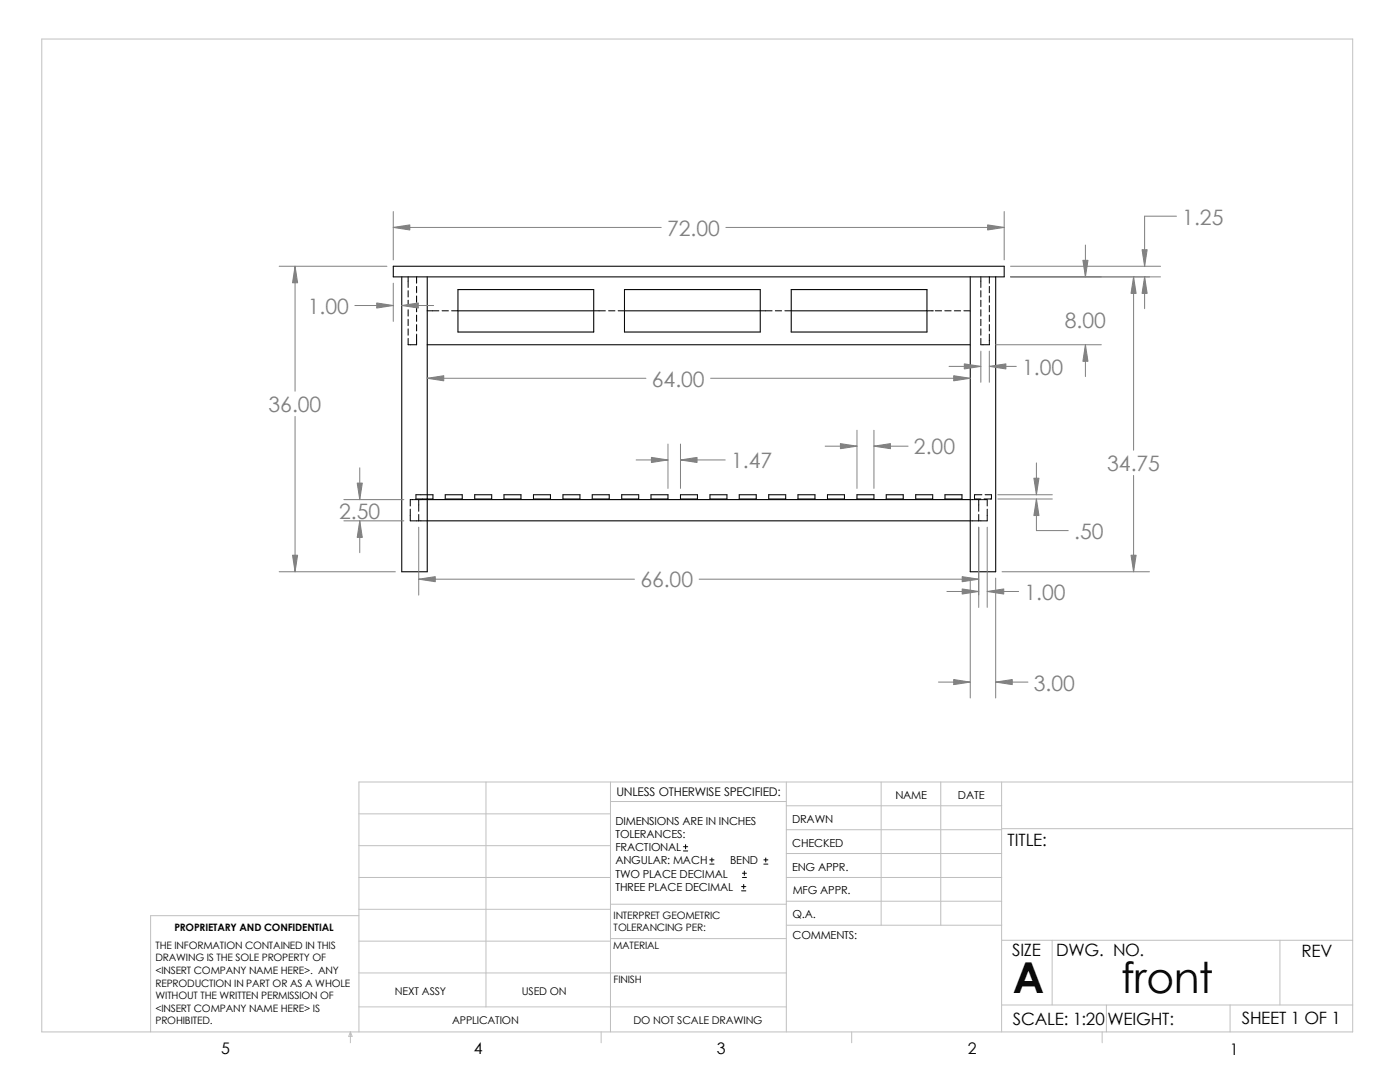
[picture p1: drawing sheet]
<svg xmlns="http://www.w3.org/2000/svg" width="279mm" height="216mm" viewBox="0 0 279 216" stroke-linecap="round" stroke-linejoin="round" font-family="sans-serif">
<g fill="none" stroke="#c0c0c0" stroke-width=".2">
<path d="M8.3 7.8h261.7v198.1h-261.7zM97 156v44.9M121.8 156v49.9M121.8 159.9h35.1M156.9 156v49.9M175.9 156v28.6M187.7 156v28.6M199.9 156v49.9M270 156h-198.4v49.9M71.6 175.1h50.2M71.6 168.7h50.2M71.6 162.4h50.2"/>
<path d="M156.9 170.3h43M156.9 165.6h43M156.9 160.8h43M156.9 175.1h43M156.9 179.8h43M199.9 165.4h70.1M71.6 194.1h85.3M71.6 187.8h50.2M71.6 181.4h50.2M71.6 182.7h-41.5v23.2M121.8 187.3h35.1M121.8 180.4h35.1"/>
<path d="M156.9 184.6h43M199.9 187.6h70.1M210 187.6v12.9M255.4 187.6v12.9M69.9 205.9v2.2M69.9 205.9l.4 .9h-.7zM71.6 200.9h85.3M120 205.9v2.2M170 205.9v2.2M199.9 200.5h70.1M220 205.9v2.2M220.8 200.5v5.4"/>
<path d="M245.5 200.5v5.4"/>
</g>
<g fill="none" stroke="#000" stroke-width=".2">
<path d="M81.4 55.2v2.2M81.4 58v1.3M81.4 59.9v1.3M83.1 55.2v1.3M83.1 57.1v1.3M83.1 59.1v1.2M195.7 55.2v2.2M195.7 58v1.3M195.7 59.9v1.3M197.4 55.2v1.3M197.4 57.1v1.3M197.4 59.1v1.2"/>
<path d="M81.4 61.8v1.3M81.4 63.7v1.3M81.4 65.6v1.3M83.1 66.7v2.1h-1.7v-1.3M83.1 61v1.2M83.1 62.9v1.2M83.1 64.8v1.2M85.3 62h2.3M88.2 62h1.3M90.1 62h1.3M118.5 62h2.3M121.5 62h1.2"/>
<path d="M123.4 62h1.2M151.7 62h2.4M154.7 62h1.3M156.6 62h1.3M185 62h1.3M186.6 62h1.3M188.6 62h1.2M190.5 62h1.2M192.4 62h1.2M195.7 61.8v1.3M195.7 63.7v1.3M195.7 65.6v1.3"/>
<path d="M197.4 66.7v2.1h-1.7v-1.3M197.4 61v1.2M197.4 62.9v1.2M197.4 64.8v1.2M83.6 99.7v2.3M85.3 98.7h-2.3v.9h2.3M85.3 99.7h-3.4v1.3M193.6 99.7h3.4v1.3M195.3 99.7v2.3M196 98.7h-1.5v.9h1.2M196.6 98.7h1.3v.9h-1.5M81.9 101.6v2.3h3.4"/>
<path d="M83.6 102.7v1.2M195.3 102.7v1.2M197 101.6v2.3h-3.4M136.4 169.8h.8M136.4 169h.8M136.8 168.5v.9M141.6 172.4h.9M141.6 171.6h.9M142.1 171.2v.8M148 177.8h.8M148 176.9h.8M148.2 175.1h.8"/>
<path d="M148.2 174.2h.8M148.4 176.5v.8M148.5 173.8v.9M152.4 172.4h.8M152.4 171.6h.8M152.8 171.2v.8"/>
</g>
<g fill="none" stroke="#000" stroke-width=".21">
<path d="M78.5 53.1h121.9v2.1h-121.9zM80.2 55.2v58.9h5.1v-58.9M91.4 57.8h27.1v8.5h-27.1zM124.6 57.8h27.1v8.5h-27.1zM157.9 57.8h27.1v8.5h-27.1zM193.6 55.2v58.9h5.1v-58.9M85.3 68.8h108.3M91.4 62h27.1M124.6 62h27.1M157.9 62h27.1M85.3 98.7h1.1v.9h-1.1M85.3 99.7h108.3"/>
<path d="M88.9 98.7h3.3v.9h-3.3zM94.7 98.7h3.4v.9h-3.4zM100.6 98.7h3.4v.9h-3.4zM106.5 98.7h3.4v.9h-3.4zM112.4 98.7h3.3v.9h-3.3zM118.2 98.7h3.4v.9h-3.4zM124.1 98.7h3.4v.9h-3.4zM129.9 98.7h3.4v.9h-3.4zM135.8 98.7h3.4v.9h-3.4zM141.7 98.7h3.4v.9h-3.4zM147.5 98.7h3.4v.9h-3.4zM153.4 98.7h3.4v.9h-3.4z"/>
<path d="M159.3 98.7h3.3v.9h-3.3zM165.1 98.7h3.4v.9h-3.4zM171 98.7h3.4v.9h-3.4zM176.9 98.7h3.4v.9h-3.4zM182.8 98.7h3.3v.9h-3.3zM188.6 98.7h3.4v.9h-3.4zM85.3 103.9h108.3"/>
</g>
<g fill="none" stroke="#808080" stroke-width=".2">
<path d="M55.7 53.1h21.5M58.9 53.1v25M78.5 45.4h53.5M78.5 42.2v9.7M78.5 56.5v7.6M144.9 45.4h55.5M200.4 42.2v9.7M201.7 53.1h29.9M201.7 55.2h29.9M216.6 48.9v6.3M226.2 55.2v34.6M228.4 55.2v6.4"/>
<path d="M234.8 43.1h-6.4v10M70.8 61h7.7M80.2 61h6.3M85.3 75.5h43.6M141.8 75.5h51.8M189.4 73.1h6.3M195.7 70.1v6.2M197.4 73.1h5.4M197.4 70.1v6.2M198.7 68.8h21.1M216.6 68.8v6.3M58.9 83.1v31"/>
<path d="M68.6 99.7h12M71.8 93.3v6.4M127 91.8h6.3M133.3 88.6v8.9M135.8 91.8h8.9M135.8 88.6v8.9M164.7 89h6.3M171 85.9v11.6M174.4 89h6.8M174.4 85.9v11.6M199.1 99.6h10.9M199.1 98.7h10.9"/>
<path d="M206.8 92.4v6.3M206.8 99.6v6.3h6.4M226.2 94.9v19.2M55.7 114.1h23.2M68.6 103.9h12M71.8 103.9v6.4M83.6 115.6h43M83.6 105.2v13.5M139.5 115.6h55.8M189 118h6.3M193.6 115.4v23.9M195.3 105.2v16"/>
<path d="M197 105.2v16M197 118h6.3M198.7 115.4v23.9M200 114.1h29.4M187.3 136.1h6.3M198.7 136.1h6.4"/>
</g>
<g fill="#808080" stroke="#808080" stroke-width=".2">
<path d="M206.3 95.4h1l-.5 3.3z"/>
<path d="M206.8 99.6l.5 3.3h-1z"/>
<path d="M227.9 49.8h1l-.5 3.3z"/>
<path d="M228.4 55.2l.5 3.3h-1z"/>
<path d="M167.7 88.5l3.3 .5-3.3 .5z"/>
<path d="M174.4 89l3.3-.5v1z"/>
<path d="M192 117.5l3.3 .5-3.3 .5z"/>
<path d="M197 118l3.3-.5v1z"/>
<path d="M130 91.3l3.3 .5-3.3 .5z"/>
<path d="M135.8 91.8l3.3-.5v1z"/>
<path d="M192 115.1l3.3 .5-3.3 .5z"/>
<path d="M83.6 115.6l3.3-.5v1z"/>
<path d="M198.7 136.1l3.3-.5v1z"/>
<path d="M190.3 135.6l3.3 .5-3.3 .5z"/>
<path d="M190.3 75l3.3 .5-3.3 .5z"/>
<path d="M85.3 75.5l3.3-.5v1z"/>
<path d="M197.4 73.1l3.3-.5v1z"/>
<path d="M192.4 72.6l3.3 .5-3.3 .5z"/>
<path d="M197.1 44.9l3.3 .5-3.3 .5z"/>
<path d="M78.5 45.4l3.3-.5v1z"/>
<path d="M71.3 96.4h1l-.5 3.3z"/>
<path d="M71.8 103.9l.5 3.3h-1z"/>
<path d="M226.2 55.2l.5 3.3h-1z"/>
<path d="M225.7 110.8h1l-.5 3.3z"/>
<path d="M216.6 68.8l.5 3.3h-1z"/>
<path d="M216.1 51.9h1l-.5 3.3z"/>
<path d="M58.9 53.1l.5 3.3h-1z"/>
<path d="M58.4 110.8h1l-.5 3.3z"/>
<path d="M75.2 60.5l3.3 .5-3.3 .5z"/>
<path d="M80.2 61l3.3-.5v1z"/>
</g>
<g font-size="8.5">
<text x="202.1" y="198.2">A</text>
<text x="223.7" y="198.1">front</text>
</g>
<g font-size="4.2" fill="#808080">
<text x="133.1" y="47.1">72.00</text>
<text x="236" y="44.8">1.25</text>
<text x="61.4" y="62.6">1.00</text>
<text x="212.5" y="65.4">8.00</text>
<text x="130.1" y="77.1">64.00</text>
<text x="204" y="74.8">1.00</text>
<text x="53.6" y="82.3">36.00</text>
<text x="145.9" y="93.4">1.47</text>
<text x="182.4" y="90.7">2.00</text>
<text x="221" y="94">34.75</text>
<text x="67.7" y="103.6">2.50</text>
<text x="214.4" y="107.6">.50</text>
<text x="127.8" y="117.2">66.00</text>
<text x="204.5" y="119.7">1.00</text>
<text x="206.3" y="137.8">3.00</text>
</g>
<g font-size="3.4">
<text x="201.1" y="168.8">TITLE:</text>
<text x="202" y="190.8">SIZE</text>
<text x="210.8" y="190.8">DWG. NO.</text>
<text x="259.8" y="191">REV</text>
<text x="202.1" y="204.4">SCALE: 1:20</text>
<text x="221" y="204.5">WEIGHT:</text>
<text x="247.8" y="204.4">SHEET 1 OF 1</text>
</g>
<g font-size="3.2">
<text x="44.2" y="210.4">5</text>
<text x="94.6" y="210.3">4</text>
<text x="143" y="210.4">3</text>
<text x="193.2" y="210.4">2</text>
<text x="245.4" y="210.6">1</text>
</g>
<text font-size="2.4" x="123" y="158.9">UNLESS OTHERWISE SPECIFIED:</text>
<g font-size="2.2">
<text x="178.7" y="159.4">NAME</text>
<text x="191.2" y="159.4">DATE</text>
<text x="122.8" y="164.5">DIMENSIONS ARE IN INCHES</text>
<text x="122.8" y="167.2">TOLERANCES:</text>
<text x="158.1" y="164.2">DRAWN</text>
<text x="122.8" y="169.8">FRACTIONAL</text>
<text x="122.8" y="172.5">ANGULAR: MACH</text>
<text x="145.7" y="172.5">BEND</text>
<text x="158.1" y="173.7">ENG APPR.</text>
<text x="158.1" y="169.1">CHECKED</text>
<text x="122.8" y="177.8">THREE PLACE DECIMAL</text>
<text x="122.8" y="175.1">TWO PLACE DECIMAL</text>
<text x="158.2" y="178.5">MFG APPR.</text>
<text x="158.2" y="183.2">Q.A.</text>
<text x="158.2" y="187.4">COMMENTS:</text>
</g>
<g font-size="2.1">
<text x="78.8" y="198.5">NEXT ASSY</text>
<text x="104.1" y="198.5">USED ON</text>
<text x="90.2" y="204.3">APPLICATION</text>
<text x="126.4" y="204.3">DO NOT SCALE DRAWING</text>
</g>
<g font-size="2">
<text x="34.8" y="185.7">PROPRIETARY AND CONFIDENTIAL</text>
<text x="122.5" y="183.3">INTERPRET GEOMETRIC</text>
<text x="122.5" y="185.8">TOLERANCING PER:</text>
<text x="31" y="189.3">THE INFORMATION CONTAINED IN THIS</text>
<text x="31" y="191.8">DRAWING IS THE SOLE PROPERTY OF</text>
<text x="122.3" y="189.4">MATERIAL</text>
<text x="31" y="194.3">&lt;INSERT COMPANY NAME HERE&gt;. ANY</text>
<text x="31" y="196.8">REPRODUCTION IN PART OR AS A WHOLE</text>
<text x="122.4" y="196.2">FINISH</text>
<text x="31" y="199.3">WITHOUT THE WRITTEN PERMISSION OF</text>
<text x="31" y="201.9">&lt;INSERT COMPANY NAME HERE&gt; IS</text>
<text x="31" y="204.4">PROHIBITED.</text>
</g>
</svg>
